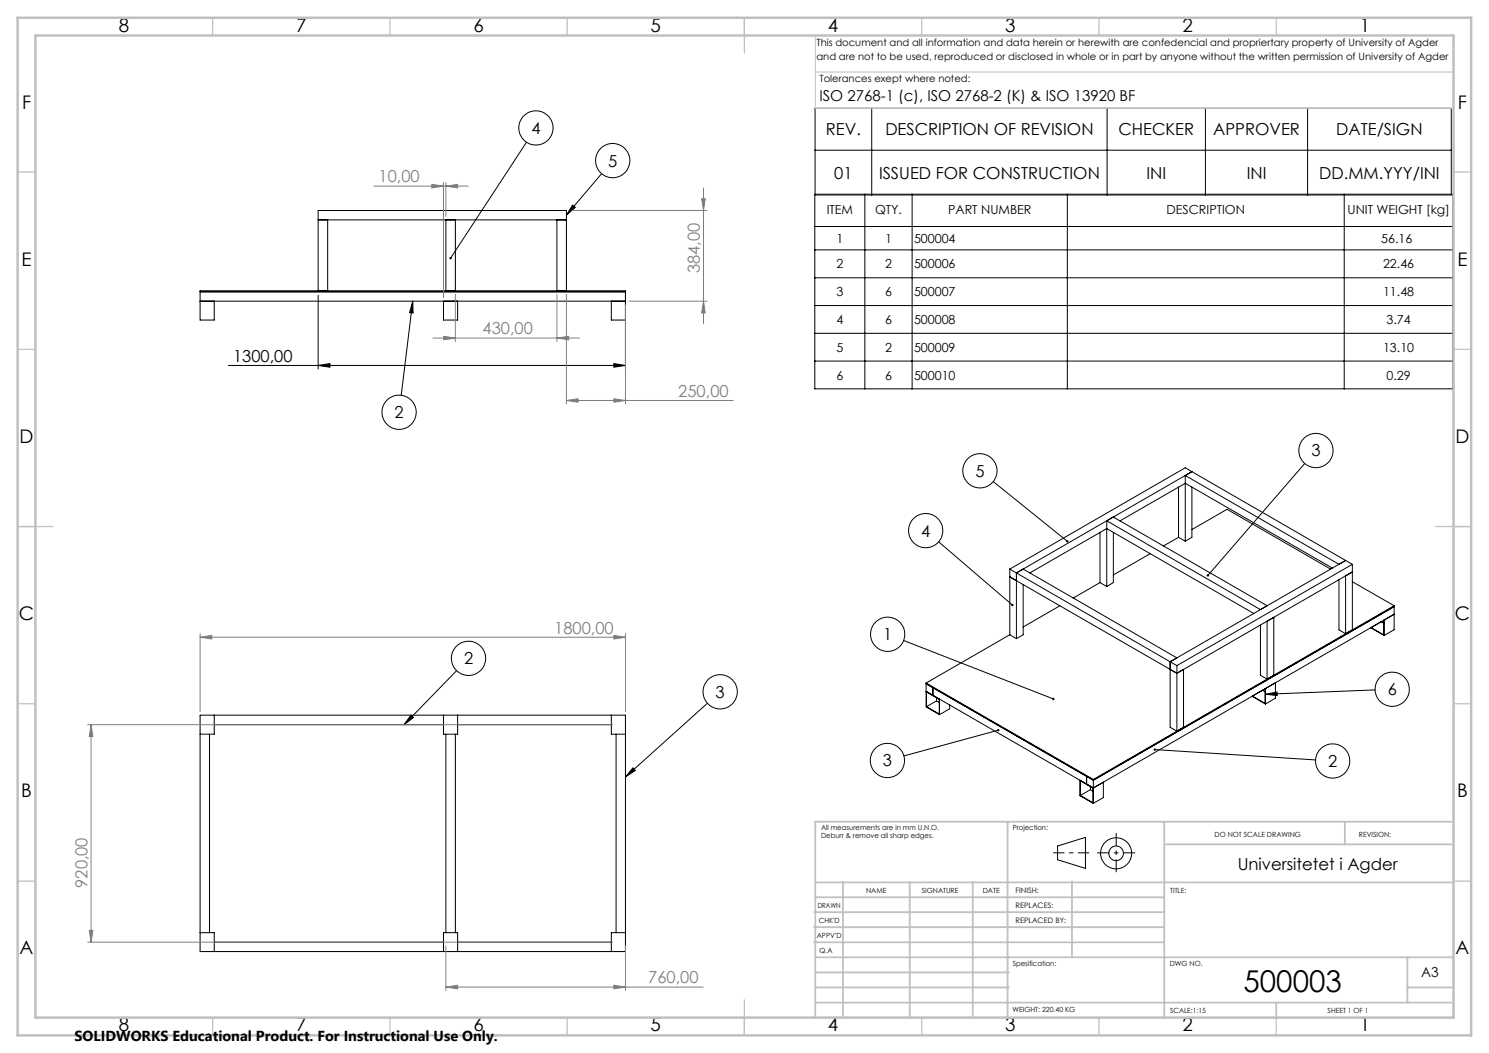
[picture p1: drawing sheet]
<svg xmlns="http://www.w3.org/2000/svg" width="420mm" height="297mm" viewBox="0 0 420 297" stroke-linecap="round" stroke-linejoin="round" font-family="sans-serif">
<g fill="none" stroke="#000" stroke-width=".28">
<path d="M229.9 30.5h179.5v24.5h-179.5zM245.9 30.5v24.5M312.3 30.5v24.5M340 30.5v24.5M368.8 30.5v24.5M148.5 40.1l-21.4 32.7M161.5 57.9l.8 .6-2.5 2.2zM169.7 49l-9.9 11.7M229.8 54.8h180v54.9h-180zM229.9 42.4h179.5M243.9 54.8v54.9M257.3 54.8v54.9"/>
<path d="M301.1 54.8v54.9M379.2 54.8v54.9M89.7 62h70.1M92.4 62v20M125.8 62v20M128.4 62v20M157.1 62v20M229.8 63.9h180M229.8 70.5h180M229.8 78.3h180M56.4 84.9h120M56.4 82.3h120"/>
<path d="M60.4 84.9v5.4h-4v-8.3h120v22.1M89.7 82v-22.6h70.1v22.6M89.7 83.3v20.8M116.4 84.9l.1 3.4-1-.1zM116.4 84.9l-3.2 26.6M125.1 84.9v5.4h4v-5.4M172.4 84.9v5.4h4M229.8 86.2h180M229.8 94h180M64.4 103.1h112M89.7 103.1l3.4-.6v1.1zM173.1 102.5l3.3 .6-3.3 .5z"/>
<path d="M229.8 101.8h180M280.1 135.8l21 16.9M332.4 137.4v14.1M334.3 134.1v18.5M334.3 134.1l43.4 25.1 1.9-1.1M336.2 133l-1.9-1.1-49.5 28.6M336.2 133l-49.5 28.6M336.2 137.4v14.1l-1.9 1.1M336.2 133l43.4 25.1M336.2 133l-1.9 1.1M368 130.7l-27.3 31.6M264.8 152.8l20.7 17.8"/>
<path d="M310.3 150.2v14.1M312.2 146.9v18.5M312.2 146.9l1.8-1.1 43.4 25-1.9 1.1zM314 150.2v14.1l-1.8 1.1M315.9 146.9l18.4-10.6 41.5 23.9M324.4 156.2l-10.4 6M332.4 151.5l1.9 1.1M332.4 151.5l-4.2 2.5M336.2 149.4l9.9-5.8 29.2 16.9M379.6 158.1l-49.5 28.6M379.6 158.1l1.9 1.1M381.5 159.2l-49.5 28.5"/>
<path d="M381.5 159.2v18.5l-1.9 1M284.8 160.5l1.9 1.1M284.8 162.7l47.2 27.2M284.8 160.5v18.5M284.8 179l1.9 1.1M284.8 179l-23.6 13.6M286.7 161.6v18.5M286.7 161.6l1.9-1.1 43.4 25.1-1.9 1.1M286.7 161.6l43.4 25.1M288.6 164.9v14.1l-1.9 1.1M290.5 161.6l21.7-12.5 41.5 23.9M299 170.8l-10.4 6"/>
<path d="M310.3 164.3l1.9 1.1M310.3 164.3l-7.6 4.4M355.5 176.3v14.2l1.9 1.1M357.4 175.2v16.4M359.3 174.1v16.4l-1.9 1.1M377.7 163.5v14.2l1.9 1M379.6 178.7v-16.3l1.9-1.1-49.5 28.6M381.5 164.1l11.7 6.7M386.6 177.1h.1M386.6 177.1l3.8 2.1M386.8 177h.1M389.6 175.4h.1"/>
<path d="M389.6 175.4l-2.8 1.6M389.6 175.4l.7 .4M390.3 174.9h.1M390.3 174.9v4.2l-3.5-2.1M390.4 179.2v-4.3l2.8-1.7-84.8 49M393.2 170.8v6.8l-2.8 1.6M393.2 171.1l-84.8 49M393.2 170.8l-84.8 49M128.8 189.2l-14.8 15.2M199.5 198.4l-23.1 20.7M254.9 180.7l42.2 16.4M261.2 192.6v6.8l3.8 2.2"/>
<path d="M261.2 192.6l47.2 27.2M261.3 195.2l3.6 2.1v4.1l-3.6-2.1zM264.2 197.7l-2.9 1.6M264.2 197.7l.7 .4M264.2 196.8v.9M265 197.2v4.4M267.9 198.8v1.1l-2.9 1.7M330.1 186.7l1.9 1M330.1 186.7v18.4l1.9 1.1M332 187.7v18.5M332 189.9l1.8-1.1v16.3l-1.8 1.1M353.2 196.4h.1"/>
<path d="M353.2 196.4l3.7 2.2M353.3 196.3h.1M356.1 194.7h.1M356.1 194.7l-2.8 1.6M356.1 194.7l.7 .5M356.8 194.3h.1M356.8 194.3v4.1l-3.5-2.1M356.9 194.2l2.9-1.6v4.3l-2.9 1.7zM356.9 195.8l3.3-.6 .1 1zM387.9 194.6l-31 1.2M56.4 201.7h120v66.7h-120zM59.1 207.1v56"/>
<path d="M60.4 201.7v5.4h-4M60.4 204.4h64.7M115.9 201.7l.7 .7-2.6 2zM125.1 201.7v5.4h4v-5.4M125.8 207.1v56M128.4 207.1v56M129.1 204.4h43.3M172.4 201.7v5.4h4M173.8 207.1v56M178.5 216.6l.7 .7-2.8 1.8zM281.6 205.9l-26.6 7.3M308.4 219.8v6.8"/>
<path d="M325.7 211.4l45.4 2.9M298.3 238.6l7.9-2.4v8.7l-7.9-2.4zM304.6 220.1v4.3l3.8 2.2M304.7 220.2l3.6 2.1v4.1l-3.6-2zM307.6 222.7l-2.9 1.7M307.6 222.7l.7 .5M307.6 221.9v.8M308.4 220.1l-47.2-27.2 1.9 1.1v2.1l-1.9-1.1 47.2 27.2M308.4 222.2l2.8-1.6v4.4l-2.8 1.6M308.4 220.1l-1.9-1.1v2.2l1.9 1M56.4 263.1h4v5.3M60.4 265.7h64.7"/>
<path d="M125.1 268.4v-5.3h4v5.3M129.1 265.7h43.3M176.4 263.1h-4v5.3"/>
<circle cx="151.2" cy="36.1" r="4.8"/>
<circle cx="172.8" cy="45.3" r="4.8"/>
<circle cx="112.6" cy="116.3" r="4.8"/>
<circle cx="276.4" cy="132.8" r="4.8"/>
<circle cx="371.2" cy="127.1" r="4.8"/>
<circle cx="261.1" cy="149.7" r="4.8"/>
<circle cx="250.4" cy="178.9" r="4.8"/>
<circle cx="132.2" cy="185.7" r="4.8"/>
<circle cx="203.1" cy="195.1" r="4.8"/>
<circle cx="392.7" cy="194.4" r="4.8"/>
<circle cx="250.3" cy="214.5" r="4.8"/>
<circle cx="375.9" cy="214.6" r="4.8"/>
<circle cx="314.8" cy="240.7" r="2.07"/>
<circle cx="314.8" cy="240.7" r="4.4"/>
</g>
<g fill="none" stroke="#808080" stroke-width=".28">
<path d="M105.5 52.5h26.6M121.8 52l3.3 .5-3.3 .5zM125.1 51.5v32.5M125.8 52.5l3.3-.5v1zM125.8 51.5v9.5M160.8 59.4h38.6M197.9 56.1h1l-.5 3.3zM198.4 53v38.3M122.1 95.4h41.3M125.1 94.9l3.3 .5-3.3 .4zM128.4 83v13.3M157.1 95.4l3.3-.5v.9z"/>
<path d="M157.1 83v13.3M159.8 83v30.9M176.4 86v27.9M177.4 84.9h22M198.4 84.9l.5 3.4h-1zM159.8 113l3.3-.5v.9zM159.8 113h47M173.1 112.5l3.3 .5-3.3 .4zM56.4 179.7l3.3-.5v1zM56.4 178.7v22M56.4 179.7h120M173.1 179.2l3.3 .5-3.3 .5z"/>
<path d="M176.4 178.7v22M24.7 204.4h148.1M25.7 204.4l.5 3.3h-1zM25.7 204.4v61.3M24.7 265.7h148.1M25.2 262.4h1l-.5 3.3zM125.8 278.4l3.3-.5v1zM125.8 266.7v12.7M125.8 278.4h72.5M173.1 277.9l3.3 .5-3.3 .5zM176.4 266.7v12.7"/>
</g>
<path d="M297.1 240.5h10.1" fill="none" stroke="#000" stroke-width=".28" stroke-dasharray="15.2 1.3 1.3 1.3" stroke-dashoffset="12.1" stroke-linecap="butt"/>
<path d="M314.8 235v11" fill="none" stroke="#000" stroke-width=".28" stroke-dasharray="15.2 1.3 1.3 1.3" stroke-dashoffset="11.6" stroke-linecap="butt"/>
<path d="M309.5 240.5h10.7" fill="none" stroke="#000" stroke-width=".28" stroke-dasharray="15.2 1.3 1.3 1.3" stroke-dashoffset="11.8" stroke-linecap="butt"/>
<path d="M230 10v20.6h180M230.5 10h179.5v33M230 20.3h180" fill="none" stroke="#c0c0c0" stroke-width=".28"/>
<g fill="none" stroke="#c0c0c0" stroke-width=".35">
<path d="M60 5v5M110 5v5M160 5v5M210 5v10M260 5v5M310 5v5M360 5v5M5 48.5h5M410 48.5h5M5 98.5h5M410 98.5h5M5 148.5h10"/>
<path d="M405 148.5h10M5 198.5h5M410 198.5h5M5 248.5h5M410 248.5h5M60 287v5M110 287v5M160 287v5M210 282v10M260 287v5M310 287v5M360 287v5"/>
</g>
<g fill="none" stroke="#c0c0c0" stroke-width=".5">
<path d="M284.2 231.8v55.2M328.4 231.8v55.2M328.8 238.2h81.2M379.3 231.8v6.4M410 231.8h-180v55.2M229.6 257.3h98.8M230 248.9h179.6M230 253.1h98.4M237.8 248.8v38.2M256.6 248.9v38.2M274.4 248.8v38.2M302.4 248.5v21.5"/>
<path d="M229.6 265.8h98.8M229.6 261.5h98.8M230 278.5h54.6M230 274.3h54.6M230 270h180M397 278.5h13M397 270v12.8M230 282.8h180M360 282.8v4.2"/>
</g>
<path d="M5 5h410v287h-410zM10 10h400v277h-400z" fill="none" stroke="#c0c0c0" stroke-width=".7"/>
<path d="M89.7 103.1l3.4-.6v1.1zM173.1 102.5l3.3 .6-3.3 .5zM126.9 72.6v.5l.2-.3-.2 .3a.33 .33 0 0 0 .5-.1 .33 .33 0 0 0-.1-.4 .33 .33 0 0 0-.4 0zM161.5 57.9l.8 .6-2.5 2.2zM116.4 84.9l.1 3.4-1-.1zM178.5 216.6l.7 .7-2.8 1.8zM115.9 201.7l.7 .7-2.6 2zM340.4 162.1l.1 .5 .2-.3-.2 .3a.35 .35 0 0 0 .5-.1 .35 .35 0 0 0-.1-.5 .35 .35 0 0 0-.5 .1zM285.3 170.5l.1 .4h.4l-.3-.3 .3 .3 .1-.4-.3-.2zM300.8 152.5v.4h.5l-.2-.2 .2 .2v-.5zM281.4 205.7a.33 .33 0 0 0 .1 .5 .33 .33 0 0 0 .4-.4l-.3 .1 .3-.1-.1-.1zM325.5 211.2l-.1 .2h.3h-.3a.35 .35 0 0 0 .4 .4 .35 .35 0 0 0 .2-.6 .35 .35 0 0 0-.5 0zM296.9 196.8l-.1 .5 .5 .1 .1-.1-.3-.2 .3 .2v-.3zM356.9 195.8l3.3-.6 .1 1z" fill="#000"/>
<g fill="#808080">
<path d="M173.1 112.5l3.3 .5-3.3 .4zM159.8 113l3.3-.5v.9zM173.1 179.2l3.3 .5-3.3 .5zM56.4 179.7l3.3-.5v1z"/>
<path d="M125.1 94.9l3.3 .5-3.3 .4zM157.1 95.4l3.3-.5v.9zM121.8 52l3.3 .5-3.3 .5zM125.8 52.5l3.3-.5v1zM125.8 278.4l3.3-.5v1zM173.1 277.9l3.3 .5-3.3 .5z"/>
<path d="M198.4 84.9l.5 3.4h-1zM197.9 56.1h1l-.5 3.3zM25.2 262.4h1l-.5 3.3zM25.7 204.4l.5 3.3h-1z"/>
</g>
<text font-size="8.5" x="350.8" y="279.7">500003</text>
<g font-size="5.3">
<text x="33.5" y="8.9">8</text>
<text x="83.5" y="8.9">7</text>
<text x="133.5" y="8.9">6</text>
<text x="183.5" y="8.9">5</text>
<text x="233.5" y="8.9">4</text>
<text x="283.5" y="8.9">3</text>
<text x="333.5" y="8.9">2</text>
<text x="383.5" y="8.9">1</text>
<text x="6.2" y="30.7">F</text>
<text x="411.2" y="30.7">F</text>
<text x="6.1" y="74.9">E</text>
<text x="411.1" y="74.9">E</text>
<text x="5.5" y="124.9">D</text>
<text x="410.5" y="124.9">D</text>
<text x="5.3" y="174.9">C</text>
<text x="410.3" y="174.9">C</text>
<text x="6" y="224.9">B</text>
<text x="411" y="224.9">B</text>
<text x="5.5" y="269.2">A</text>
<text x="410.5" y="269.2">A</text>
<text x="33.5" y="290.9">8</text>
<text x="83.5" y="290.9">7</text>
<text x="133.5" y="290.9">6</text>
<text x="183.5" y="290.9">5</text>
<text x="233.5" y="290.9">4</text>
<text x="283.5" y="290.9">3</text>
<text x="333.5" y="290.9">2</text>
<text x="383.5" y="290.9">1</text>
</g>
<g font-size="4.7">
<text x="149.9" y="37.8">4</text>
<text x="233" y="38.1">REV.</text>
<text x="249.7" y="38.1">DESCRIPTION OF REVISION</text>
<text x="315.5" y="38.1">CHECKER</text>
<text x="342.2" y="38.1">APPROVER</text>
<text x="376.9" y="38.1">DATE/SIGN</text>
<text x="171.5" y="47">5</text>
<text x="235.3" y="50.3">01</text>
<text x="247.9" y="50.3">ISSUED FOR CONSTRUCTION</text>
<text x="323.4" y="50.3">INI</text>
<text x="351.7" y="50.3">INI</text>
<text x="372.1" y="50.3">DD.MM.YYY/INI</text>
<text x="65.7" y="102">1300,00</text>
<text x="111.3" y="118">2</text>
<text x="369.9" y="128.7">3</text>
<text x="275.1" y="134.5">5</text>
<text x="259.8" y="151.3">4</text>
<text x="249.1" y="180.6">1</text>
<text x="130.9" y="187.4">2</text>
<text x="201.9" y="196.8">3</text>
<text x="391.4" y="196.1">6</text>
<text x="249" y="216.2">3</text>
<text x="374.6" y="216.3">2</text>
<text x="349.1" y="245.3">Universitetet i Agder</text>
</g>
<g font-size="4.7" fill="#808080">
<text x="106.8" y="51.5">10,00</text>
<text x="197.4" y="77" transform="rotate(-90 197.4 77)">384,00</text>
<text x="136.1" y="94.3">430,00</text>
<text x="191.3" y="111.9">250,00</text>
<text x="156.3" y="178.7">1800,00</text>
<text x="24.7" y="250.4" transform="rotate(-90 24.7 250.4)">920,00</text>
<text x="182.8" y="277.4">760,00</text>
</g>
<text font-size="4.2" x="231.1" y="28.5">ISO 2768-1 (c), ISO 2768-2 (K) &amp; ISO 13920 BF</text>
<text font-size="4.1" x="21" y="293.7">SOLIDWORKS Educational Product. For Instructional Use Only.</text>
<text font-size="3.9" x="400.9" y="275.5">A3</text>
<g font-size="3.5">
<text x="233.2" y="60.3">ITEM</text>
<text x="246.8" y="60.3">QTY.</text>
<text x="267.4" y="60.3">PART NUMBER</text>
<text x="329.1" y="60.3">DESCRIPTION</text>
<text x="380.1" y="60.3">UNIT WEIGHT [kg]</text>
<text x="235.9" y="68.5">1</text>
<text x="249.7" y="68.5">1</text>
<text x="257.8" y="68.5">500004</text>
<text x="389.6" y="68.5">56.16</text>
<text x="235.9" y="75.7">2</text>
<text x="249.7" y="75.7">2</text>
<text x="257.8" y="75.7">500006</text>
<text x="390.1" y="75.7">22.46</text>
<text x="235.9" y="83.6">3</text>
<text x="249.7" y="83.6">6</text>
<text x="257.8" y="83.6">500007</text>
<text x="390.1" y="83.6">11.48</text>
<text x="235.9" y="91.4">4</text>
<text x="249.7" y="91.4">6</text>
<text x="257.8" y="91.4">500008</text>
<text x="391.1" y="91.4">3.74</text>
<text x="235.9" y="99.2">5</text>
<text x="249.7" y="99.2">2</text>
<text x="257.8" y="99.2">500009</text>
<text x="390.1" y="99.2">13.10</text>
<text x="235.9" y="107.1">6</text>
<text x="249.7" y="107.1">6</text>
<text x="257.8" y="107.1">500010</text>
<text x="391.1" y="107.1">0.29</text>
</g>
<g font-size="2.8">
<text x="230.3" y="13.1">This document and all information and data herein or herewith are confedencial and propriertary property of University of Agder</text>
<text x="230.3" y="16.9">and are not to be used, reproduced or disclosed in whole or in part by anyone without the written permission of University of Agder</text>
<text x="231.1" y="23.1">Tolerances exept where noted:</text>
</g>
<g font-size="2.1">
<text x="286.4" y="251.9">FINISH:</text>
<text x="286.5" y="256">REPLACES:</text>
<text x="286.5" y="260.4">REPLACED BY:</text>
</g>
<g font-size="2">
<text x="231.6" y="234">All measurements are in mm U.N.O.</text>
<text x="285.6" y="234">Projection:</text>
<text x="231.6" y="236.5">Deburr &amp; remove all sharp edges.</text>
<text x="342.6" y="236">DO NOT SCALE DRAWING</text>
<text x="383.3" y="236.2">REVISION:</text>
<text x="244.3" y="252">NAME</text>
<text x="260" y="251.9">SIGNATURE</text>
<text x="277.2" y="251.9">DATE</text>
<text x="330.1" y="251.9">TITLE:</text>
<text x="230.6" y="256.1">DRAWN</text>
<text x="230.9" y="260.3">CHK'D</text>
<text x="230.4" y="264.4">APPV'D</text>
<text x="231.1" y="268.8">Q.A</text>
<text x="285.6" y="272.5">Spesification:</text>
<text x="330" y="272.5">DWG NO.</text>
<text x="285.6" y="285.5">WEIGHT: 220.40 KG</text>
<text x="330.1" y="285.6">SCALE:1:15</text>
<text x="374.5" y="285.6">SHEET 1 OF 1</text>
</g>
</svg>
